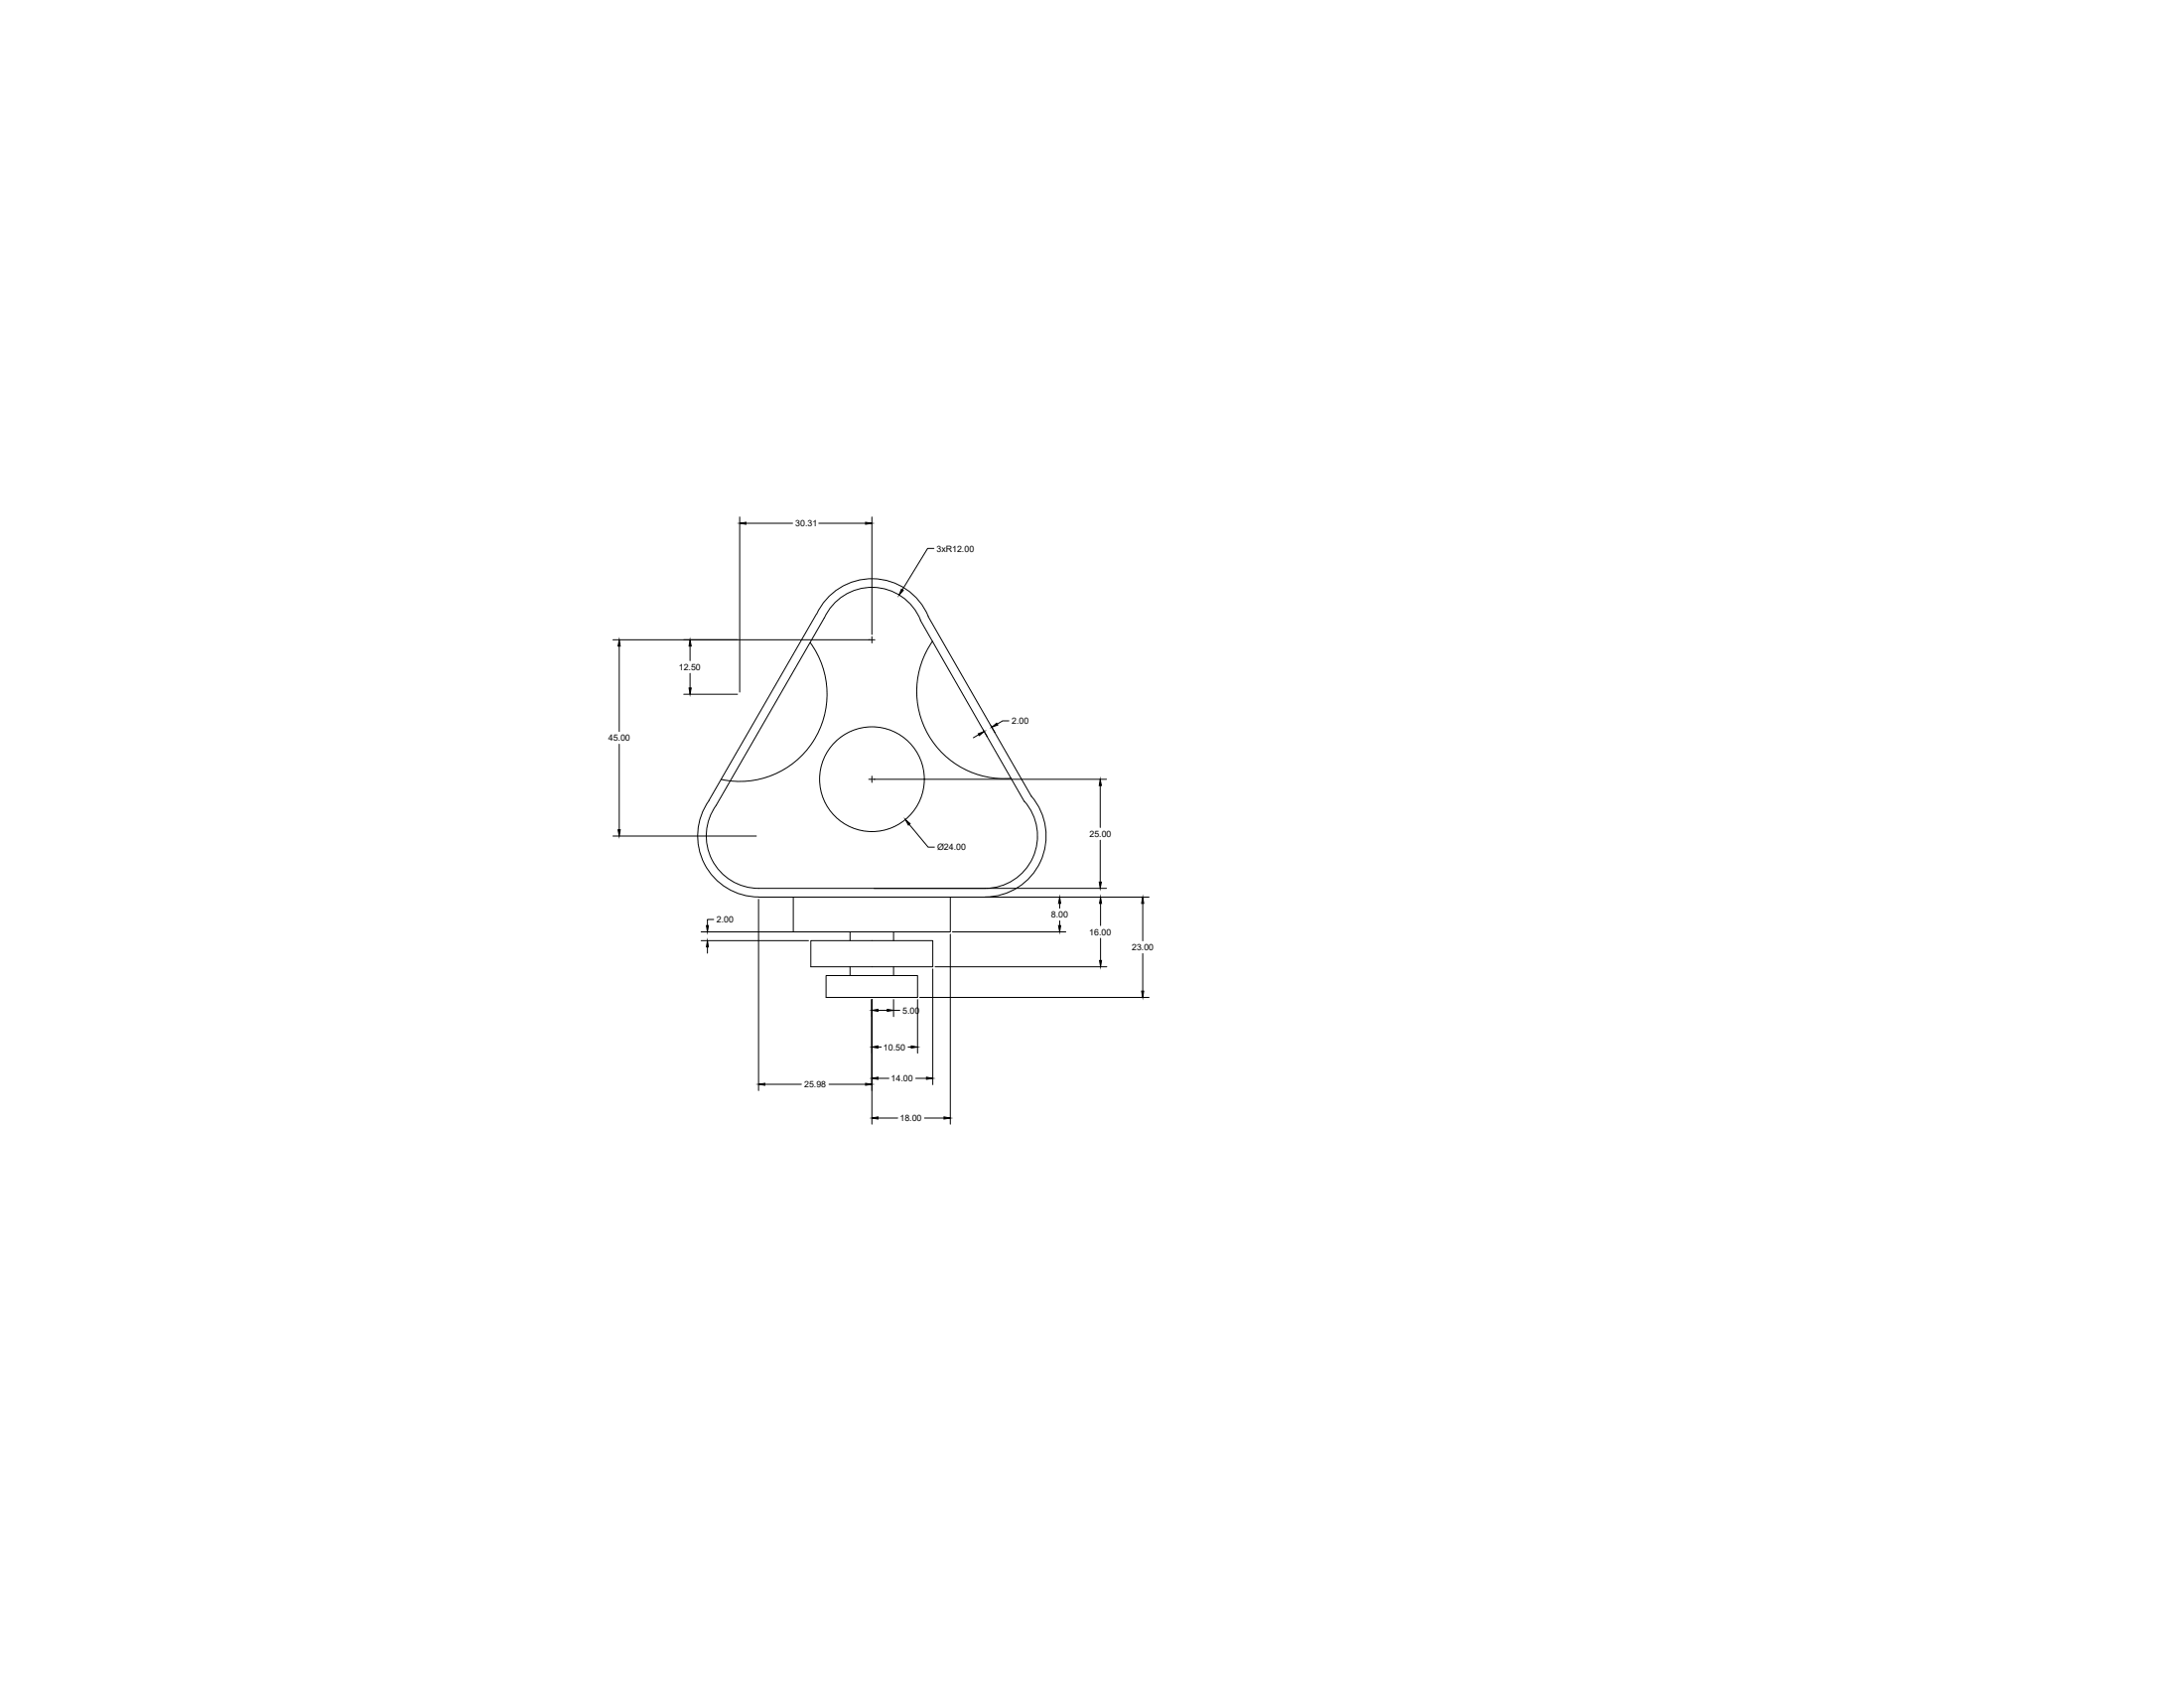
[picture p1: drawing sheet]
<svg xmlns="http://www.w3.org/2000/svg" width="559mm" height="432mm" viewBox="0 0 559 432" stroke-linecap="round" stroke-linejoin="round" font-family="sans-serif">
<!-- layer: 0 -->
<g fill="none" stroke="#000" stroke-width=".25">
<path d="M189.3 132.2v44.8M190.9 133.9h11.9M209.5 133.9h12M223.1 132.2v30.1M208.9 157.1l-27.5 47.7M208.9 157.1a15.6 15.6 0 0 1 14.5-9.1 15.6 15.6 0 0 1 14.1 9.7l26.4 46a15.6 15.6 0 0 1 2.3 16.7 15.6 15.6 0 0 1-14.1 9M210.8 158.2l-27.5 47.8a13.4 13.4 0 0 0 10.8 21.2M210.9 158.1a13.4 13.4 0 0 1 12.5-7.9 13.4 13.4 0 0 1 12.1 8.4M235.5 158.7l26.6 46.3M239 140.3h-1.7l-6.4 10.6M156.8 163.7h67M158.4 165.3v21.8"/>
<path d="M174.9 177.6h13.8M176.6 165.3v3.7M176.6 172.3v3.7M207.3 164.4a22.3 22.3 0 0 1 .7 25.3 22.3 22.3 0 0 1-23.5 9.7M223.1 162.9v1.6M238.6 164a22.3 22.3 0 0 0-1.1 24 22.3 22.3 0 0 0 21.2 11.1M158.4 190.4v21.9M222.3 199.3h60.8M223.1 198.5v1.7M250.4 187.9l-1.4 .8M251.6 186.7l1 1.8M253.5 185.6l1.1 1.8"/>
<path d="M258.1 184.4h-1.6l-1.3 .8M156.8 213.9h36.7M181.4 204.8a15.6 15.6 0 0 0 12.7 24.6M232.6 210.9l4.9 5.8h1.6M262.1 205a13.4 13.4 0 0 1 2.2 14.4 13.4 13.4 0 0 1-12.2 7.8h-58M281.5 201v10.7M281.5 214.9v10.7M179.4 238.4h27.5M182.6 235.2h-1.6v1.6M194.1 229.5h57.9M194.1 230v49M203 229.5v8.9h40.1v-8.9"/>
<path d="M217.5 238.4v2.2M223.6 227.2h59.5M228.6 238.4v2.2M243.1 239v48.6M243.7 238.4h29M243.7 229.5h50.3M271.1 231.1v1.2M271.1 235.5v1.3M281.6 231.1v5.7M292.4 231.1v9.6M179.4 240.6h27.5M181 242.2v1.6"/>
<path d="M207.5 240.6h31.2v6.7h-31.2zM211.4 249.6h23.4v5.5h-23.4zM217.5 247.3v2.3M223.1 255.7v31.9M224.6 258.4h2.4M228.6 247.3v2.3M228.6 255.7v4.4M228.6 258.4h1.6M234.8 255.7v13.7M235.3 255.1h58.7M238.7 247.9v29.6M239.3 247.3h43.9"/>
<path d="M281.6 240v5.7M292.4 243.9v9.6M195.7 277.4h9.3M212.1 277.4h9.4M224.6 267.8h.9M224.6 275.8h2.8M232.4 267.8h.8M234.3 275.8h2.8M224.6 286h5.1M236.5 286h5"/>
<circle cx="223.1" cy="199.3" r="13.4"/>
</g>
<g fill="#000" stroke="#000" stroke-width=".25">
<path d="M189.3 133.9l1.6-.3v.5zM221.5 133.6l1.6 .3-1.6 .2zM230.7 150.7l.4 .3-1.1 1.2zM158.4 163.7l.3 1.6h-.6zM176.3 176h.6l-.3 1.6zM176.6 163.7l.3 1.6h-.6zM250.3 187.7l1.5-.6-1.2 1.1zM253.8 186l1.2-1 .3 .5zM158.1 212.3h.6l-.3 1.6zM231.6 209.6l1.3 1.1-.5 .4zM281.5 199.3l.3 1.7h-.6zM180.7 236.8h.6l-.3 1.6z"/>
<path d="M270.8 236.8h.6l-.3 1.6zM271.1 229.5l.3 1.6h-.6zM281.2 225.6h.6l-.3 1.6zM281.6 229.5l.2 1.6h-.5zM292.4 229.5l.2 1.6h-.5zM181 240.6l.3 1.6h-.6zM223.1 258.4l1.5-.2v.5zM227 258.2l1.6 .2-1.6 .3zM281.3 245.7h.5l-.2 1.6zM292.1 253.5h.5l-.2 1.6zM194.1 277.4l1.6-.3v.5zM221.5 277.1l1.6 .3-1.6 .2z"/>
<path d="M223.1 267.8l1.5-.3v.6zM223.1 275.8l1.5-.3v.6zM233.2 267.5l1.6 .3-1.6 .3zM237.1 275.5l1.6 .3-1.6 .3zM223.1 286l1.5-.3v.6zM241.5 285.7l1.6 .3-1.6 .3z"/>
</g>
<g font-size="2.2">
<text x="203.5" y="134.7">30.31</text>
<text x="239.6" y="141.1">3xR12.00</text>
<text x="173.7" y="171.4">12.50</text>
<text x="258.9" y="185.2">2.00</text>
<text x="155.6" y="189.5">45.00</text>
<text x="278.8" y="214.1">25.00</text>
<text x="239.8" y="217.5">Ø24.00</text>
<text x="183.3" y="236">2.00</text>
<text x="268.9" y="234.7">8.00</text>
<text x="278.7" y="239.2">16.00</text>
<text x="289.6" y="243.1">23.00</text>
<text x="231" y="259.2">5.00</text>
<text x="226" y="268.6">10.50</text>
<text x="205.8" y="278.2">25.98</text>
<text x="228" y="276.6">14.00</text>
<text x="230.2" y="286.8">18.00</text>
</g>
</svg>
